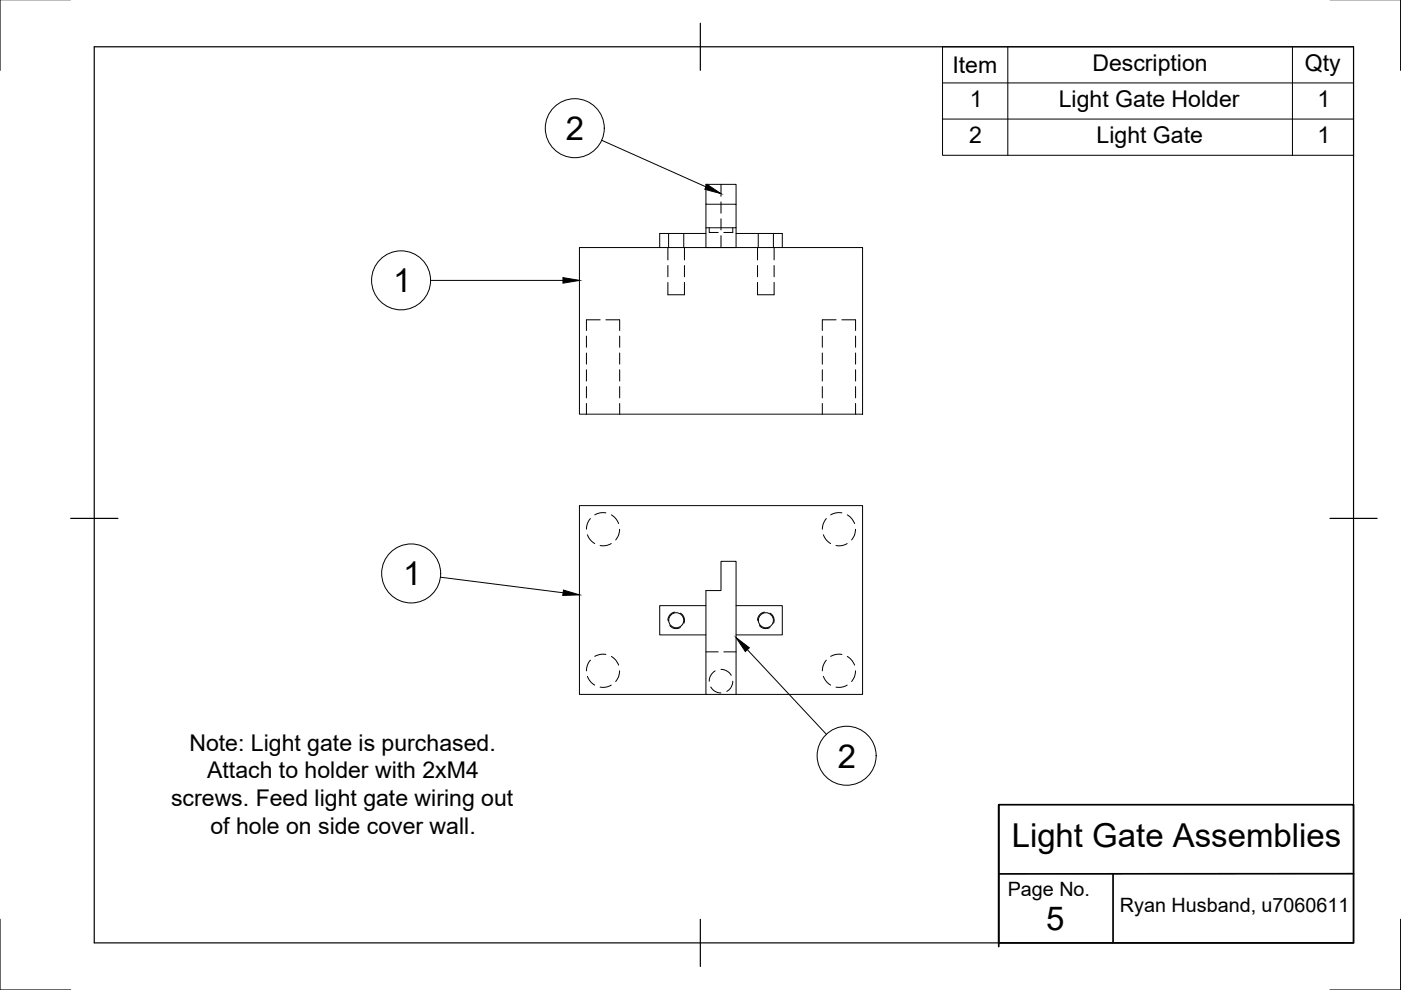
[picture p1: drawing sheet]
<svg xmlns="http://www.w3.org/2000/svg" width="297mm" height="210mm" viewBox="0 0 297 210" stroke-linecap="round" stroke-linejoin="round" font-family="sans-serif">
<!-- layer: Hidden -->
<g fill="none" stroke="#000" stroke-width=".21">
<path d="M152.9 39.1v2.5M141.6 59.9v2.6h3.5v-2.6M141.6 52.5v2.6M141.6 56.3v2.4M141.8 49.5v3M145 49.5v3M145.1 52.5v2.6M145.1 56.3v2.4M150.4 48.3v1h1.9M152.9 42.8v2.4M152.9 46.4v2.4M152.9 50v2.5"/>
<path d="M155.4 48.3v1h-1.9M160.6 59.9v2.6h3.5v-2.6M160.6 52.5v2.6M160.6 56.3v2.4M160.8 49.5v3M164 49.5v3M164.1 52.5v2.6M164.1 56.3v2.4M124.3 71.3v2.3M124.3 74.8v2.4M124.3 78.4v2.4M127.3 67.8h-3v2.3"/>
<path d="M128.5 67.8h2.9v2.3M131.4 71.3v2.3M131.4 74.8v2.4M131.4 78.4v2.4M174.3 71.3v2.3M174.3 74.8v2.4M174.3 78.4v2.4M177.3 67.8h-3v2.3M178.5 67.8h2.9v2.3M181.4 71.3v2.3M181.4 74.8v2.4M181.4 78.4v2.4"/>
<path d="M124.3 82v2.4M124.3 85.5v2.3M131.4 82v2.4M131.4 85.5v2.3M174.3 82v2.4M174.3 85.5v2.3M181.4 82v2.4M181.4 85.5v2.3M124.5 113.4l.5 .8 1.1 1M125.2 110l-.7 1.1-.2 1.1M128.5 108.7h-.3a3.3 3.3 0 0 0-2.1 .5M129.6 115.2l-.3 .2a3.3 3.3 0 0 1-2.1 .3"/>
<path d="M129.6 109.2l1 .8 .5 1M131.4 112.2v.3a3.3 3.3 0 0 1-.9 2M174.6 113.4l.7 1.3 .8 .5M175.2 110l-.2 .2a3.4 3.4 0 0 0-.7 2M178.5 108.7h-.2a3.4 3.4 0 0 0-2.2 .5M179.6 115.2l-.3 .2a3.3 3.3 0 0 1-2.1 .3M179.6 109.2l1 .8 .6 1M181.4 112.2v.3a3.3 3.3 0 0 1-.8 2M125.2 140l-.2 .2a3.6 3.6 0 0 0-.7 2M128.5 138.8l-.3-.1a3.3 3.3 0 0 0-2.1 .5M129.6 139.2l1 .8 .5 1M142 132.6a1.73 1.73 0 0 0 2.2 .4"/>
<path d="M143.1 129.8a1.74 1.74 0 0 0-1.5 1.7M144.3 130a1.75 1.75 0 0 1 .7 2.1M149.7 138.2h2.6M153.5 138.2h2.6M161 132.6a1.73 1.73 0 0 0 2.2 .4M162.1 129.8a1.74 1.74 0 0 0-1.5 1.7M163.3 130a1.75 1.75 0 0 1 .7 2.1M175.2 140l-.2 .2a3.4 3.4 0 0 0-.7 2M178.5 138.8l-.2-.1a3.4 3.4 0 0 0-2.2 .5M179.6 139.2l1 .8 .6 1M124.5 143.4l.5 .8 1.1 1.1M129.6 145.3l-.3 .1a3.3 3.3 0 0 1-2.1 .3"/>
<path d="M131.4 142.2v.3a3.3 3.3 0 0 1-.9 2M150.7 145.7a2.36 2.36 0 0 0 2.1 1.2M151.6 142.3l-.6 .5a2.35 2.35 0 0 0-.6 1.6M152.9 141.9l.5 .1 .8 .3 .8 .9M155.4 144.4l-.1 .7a2.38 2.38 0 0 1-1.2 1.5M174.6 143.4l.7 1.3 .8 .6M179.6 145.3l-.3 .1a3.3 3.3 0 0 1-2.1 .3M181.4 142.2v.3a3.3 3.3 0 0 1-.8 2"/>
</g>
<!-- layer: Visible -->
<g fill="none" stroke="#000" stroke-width=".21">
<path d="M122.9 52.5h60v35.3h-60zM149.7 43.3v5M149.7 49.5h-9.8v3M156.1 43.3v-4.2h-6.4v4.2h6.4v5h-6.4v4.2h6.4v-4.2M156.1 49.5h9.8v3M152.9 119h3.2v28.2h-6.4v-22h3.2zM149.7 128.4h-9.8v6.2h9.8M156.1 128.4h9.8v6.2h-9.8M149.7 147.2h-26.8v-40h60v40h-26.8"/>
<circle cx="143.4" cy="131.5" r="1.6"/>
<circle cx="162.4" cy="131.5" r="1.6"/>
</g>
<!-- layer: Border -->
<path d="M0 -.1v15M297 -.1v15M20 9.9h267v190h-267zM148.5 4.9v10M15 109.9h10M282 109.9h10M0 194.9v15h15M148.5 194.9v10M297 194.9v15h-15" fill="none" stroke="#000" stroke-width=".25"/>
<!-- layer: TitleBlock -->
<path d="M211.8 170.6h75.2v29.3h-75.2zM211.8 170.8v29.9M236 185.3v14.6M287 185.2l-75.2 .1" fill="none" stroke="#000" stroke-width=".36"/>
<!-- layer: BOM -->
<g fill="none" stroke="#000" stroke-width=".21">
<path d="M199.8 9.9h87.2v23h-87.2zM199.8 17.6h87.2M213.7 9.9v23M274 9.9v23M127.6 29.7l22.1 9.9M199.8 25.2h87.2M91.3 59.5h28.1M93.4 122.4l26 3.3M158.5 137.7l16.7 18"/>
<circle cx="121.9" cy="27.2" r="6.3"/>
<circle cx="85" cy="59.4" r="6.3"/>
<circle cx="87.2" cy="121.6" r="6.3"/>
<circle cx="179.5" cy="160.2" r="6.3"/>
</g>
<path d="M149.9 39.1l3 2-3.5-1zM119.4 58.9l3.5 .6-3.5 .5zM119.5 125.1l3.4 1-3.6 .2zM156.1 135.2l2.8 2.1-.9 .8z" fill="#000" stroke="#000" stroke-width=".21"/>
<g font-size="7">
<text x="120" y="29.7">2</text>
<text x="83.4" y="61.9">1</text>
<text x="85.5" y="124.1">1</text>
<text x="177.6" y="162.8">2</text>
<text x="214.5" y="179.7">Light Gate Assemblies</text>
<text x="221.8" y="197.2">5</text>
</g>
<g font-size="4.9">
<text x="201.9" y="15.5">Item</text>
<text x="231.6" y="15">Description</text>
<text x="276.6" y="15">Qty</text>
<text x="205.6" y="22.6">1</text>
<text x="224.5" y="22.6">Light Gate Holder</text>
<text x="279.3" y="22.6">1</text>
<text x="205.5" y="30.3">2</text>
<text x="232.5" y="30.3">Light Gate</text>
<text x="279.3" y="30.3">1</text>
<text x="40.2" y="159.2">Note: Light gate is purchased.</text>
<text x="43.9" y="165.1">Attach to holder with 2xM4</text>
<text x="36.3" y="170.9">screws. Feed light gate wiring out</text>
<text x="44.6" y="176.8">of hole on side cover wall.</text>
</g>
<g font-size="4.2">
<text x="213.7" y="189.9">Page No.</text>
<text x="237.4" y="193.4">Ryan Husband, u7060611</text>
</g>
</svg>
